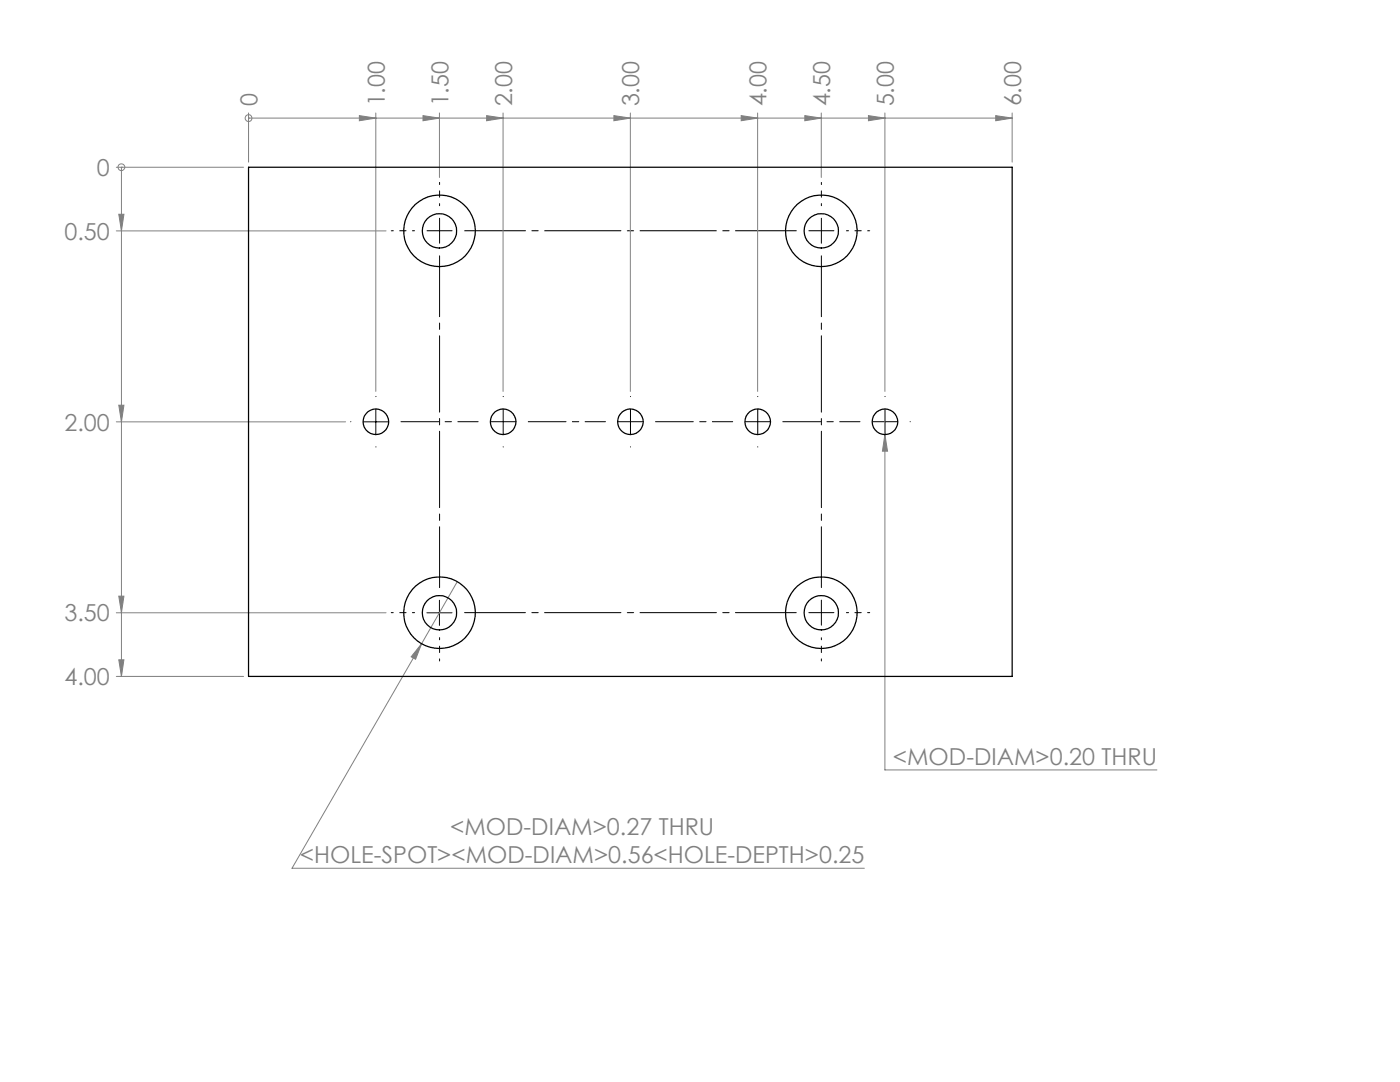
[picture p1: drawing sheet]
<svg xmlns="http://www.w3.org/2000/svg" width="279mm" height="216mm" viewBox="0 0 279 216" stroke-linecap="round" stroke-linejoin="round" font-family="sans-serif">
<g fill="none" stroke="#808080" stroke-width=".2">
<path d="M23.2 33.4h25.4M24.2 33.4h.1M24.2 33.4v101.6M49.6 23.6h.1M49.6 22.5v9.8M49.6 23.6h152.4M71.7 23.1l3.3 .5-3.3 .5zM75 22.5v55.6M84.4 23.1l3.3 .5-3.3 .5zM87.7 22.5v12.9M97.1 23.1l3.3 .5-3.3 .5zM100.4 22.5v55.6"/>
<path d="M122.5 23.1l3.3 .5-3.3 .5zM125.8 22.5v55.6M147.9 23.1l3.3 .5-3.3 .5zM151.2 22.5v55.6M160.6 23.1l3.3 .5-3.3 .5zM163.9 22.5v12.9M173.3 23.1l3.3 .5-3.3 .5zM176.6 22.5v55.6M198.7 23.1l3.3 .5-3.3 .5zM202 22.5v9.8M23.2 46.1h53.8M23.7 42.8h1l-.5 3.3z"/>
<path d="M23.2 84.2h45.8M23.7 80.9h1l-.5 3.3zM176.6 86.7l.5 3.3h-1zM176.6 81.6v72h54.3M23.7 119h1l-.5 3.3zM91.3 116.1l-7.2 12.3M23.2 122.3h53.8M23.2 135h25.4M23.7 131.7h1l-.5 3.3zM84.1 128.4l-1.2 3.2-.8-.5zM84.1 128.4l-25.8 44.8h114.2"/>
<circle cx="24.2" cy="33.4" r=".68"/>
<circle cx="49.6" cy="23.6" r=".68"/>
</g>
<path d="M82.7 46h-4.6M87.7 41v-4.6M163.9 41v-4.6M168.9 46h4.7M82.7 122.2h-4.6M87.7 127.2v4.7M163.9 127.2v4.7M168.9 122.2h4.7" fill="none" stroke="#000" stroke-width=".2" stroke-dasharray="15.2 1.3 1.3 1.3" stroke-dashoffset="14.8"/>
<g fill="none" stroke="#000" stroke-width=".2" stroke-dasharray="15.2 1.3 1.3 1.3">
<path d="M87.7 46v-2.5M87.7 46h-2.5M87.7 46v2.5M87.7 46h2.5M163.9 46v-2.5M163.9 46h-2.5M163.9 46v2.5M163.9 46h2.5M75 79.1h.1M100.4 79.1h.1M125.8 79.1h.1M151.2 79.1h.1"/>
<path d="M176.6 79.1h.1M70 84.1h.1M75 89.1v.1M100.4 84.1v-2.5M100.4 84.1h-2.5M100.4 84.1v2.5M100.4 84.1h2.5M100.4 89.1v.1M125.8 84.1v-2.5M125.8 84.1h-2.5M125.8 84.1v2.5M125.8 84.1h2.5"/>
<path d="M125.8 89.1v.1M151.2 84.1v-2.5M151.2 84.1h-2.5M151.2 84.1v2.5M151.2 84.1h2.5M151.2 89.1v.1M176.6 84.1v-2.5M176.6 84.1h-2.5M176.6 84.1v2.5M176.6 84.1h2.5M176.6 89.1v.1M181.6 84.1h.1"/>
<path d="M163.9 122.2v-2.5M163.9 122.2h-2.5M163.9 122.2v2.5M163.9 122.2h2.5"/>
</g>
<path d="M92.7 46h66.2M87.7 117.2v-66.2M163.9 117.2v-66.2M92.7 122.2h66.2" fill="none" stroke="#000" stroke-width=".2" stroke-dasharray="15.2 1.3 1.3 1.3" stroke-dashoffset="3.1"/>
<path d="M80 84.1h15.4M105.4 84.1h15.4M130.8 84.1h15.4M156.2 84.1h15.4" fill="none" stroke="#000" stroke-width=".2" stroke-dasharray="15.2 1.3 1.3 1.3" stroke-dashoffset="7.7"/>
<path d="M72.5 84.2h5M75 81.7v5M87.7 119.8v5M85.2 122.3h5" fill="none" stroke="#000" stroke-width=".2"/>
<g fill="#808080">
<path d="M23.7 42.8h1l-.5 3.3zM23.7 80.9h1l-.5 3.3zM23.7 119h1l-.5 3.3zM23.7 131.7h1l-.5 3.3z"/>
<path d="M71.7 23.1l3.3 .5-3.3 .5zM84.4 23.1l3.3 .5-3.3 .5zM97.1 23.1l3.3 .5-3.3 .5zM122.5 23.1l3.3 .5-3.3 .5zM147.9 23.1l3.3 .5-3.3 .5zM160.6 23.1l3.3 .5-3.3 .5zM173.3 23.1l3.3 .5-3.3 .5zM198.7 23.1l3.3 .5-3.3 .5z"/>
<path d="M84.1 128.4l-2 2.7 .8 .5zM176.6 86.7l-.5 3.3h1z"/>
</g>
<g fill="none" stroke="#000" stroke-width=".25">
<path d="M49.6 33.4h152.4v101.6h-152.4z"/>
<circle cx="87.7" cy="46.1" r="3.4"/>
<circle cx="87.7" cy="46.1" r="7.1"/>
<circle cx="163.9" cy="46.1" r="3.4"/>
<circle cx="163.9" cy="46.1" r="7.1"/>
<circle cx="75" cy="84.2" r="2.54"/>
<circle cx="100.4" cy="84.2" r="2.54"/>
<circle cx="125.8" cy="84.2" r="2.54"/>
<circle cx="151.2" cy="84.2" r="2.54"/>
<circle cx="176.6" cy="84.2" r="2.54"/>
<circle cx="87.7" cy="122.3" r="3.4"/>
<circle cx="87.7" cy="122.3" r="7.1"/>
<circle cx="163.9" cy="122.3" r="3.4"/>
<circle cx="163.9" cy="122.3" r="7.1"/>
</g>
<g font-size="4.7" fill="#808080">
<text x="51.4" y="21.2" transform="rotate(-90 51.4 21.2)">0</text>
<text x="76.8" y="21.2" transform="rotate(-90 76.8 21.2)">1.00</text>
<text x="89.5" y="21.2" transform="rotate(-90 89.5 21.2)">1.50</text>
<text x="102.2" y="21.2" transform="rotate(-90 102.2 21.2)">2.00</text>
<text x="127.6" y="21.2" transform="rotate(-90 127.6 21.2)">3.00</text>
<text x="153" y="21.2" transform="rotate(-90 153 21.2)">4.00</text>
<text x="165.7" y="21.2" transform="rotate(-90 165.7 21.2)">4.50</text>
<text x="178.4" y="21.2" transform="rotate(-90 178.4 21.2)">5.00</text>
<text x="203.8" y="21.2" transform="rotate(-90 203.8 21.2)">6.00</text>
<text x="19.3" y="35.1">0</text>
<text x="12.9" y="47.8">0.50</text>
<text x="12.9" y="85.9">2.00</text>
<text x="12.9" y="124">3.50</text>
<text x="12.9" y="136.7">4.00</text>
<text x="178.2" y="152.6">&lt;MOD-DIAM&gt;0.20 THRU</text>
<text x="89.8" y="166.7">&lt;MOD-DIAM&gt;0.27 THRU</text>
<text x="59.9" y="172.2">&lt;HOLE-SPOT&gt;&lt;MOD-DIAM&gt;0.56&lt;HOLE-DEPTH&gt;0.25</text>
</g>
</svg>
